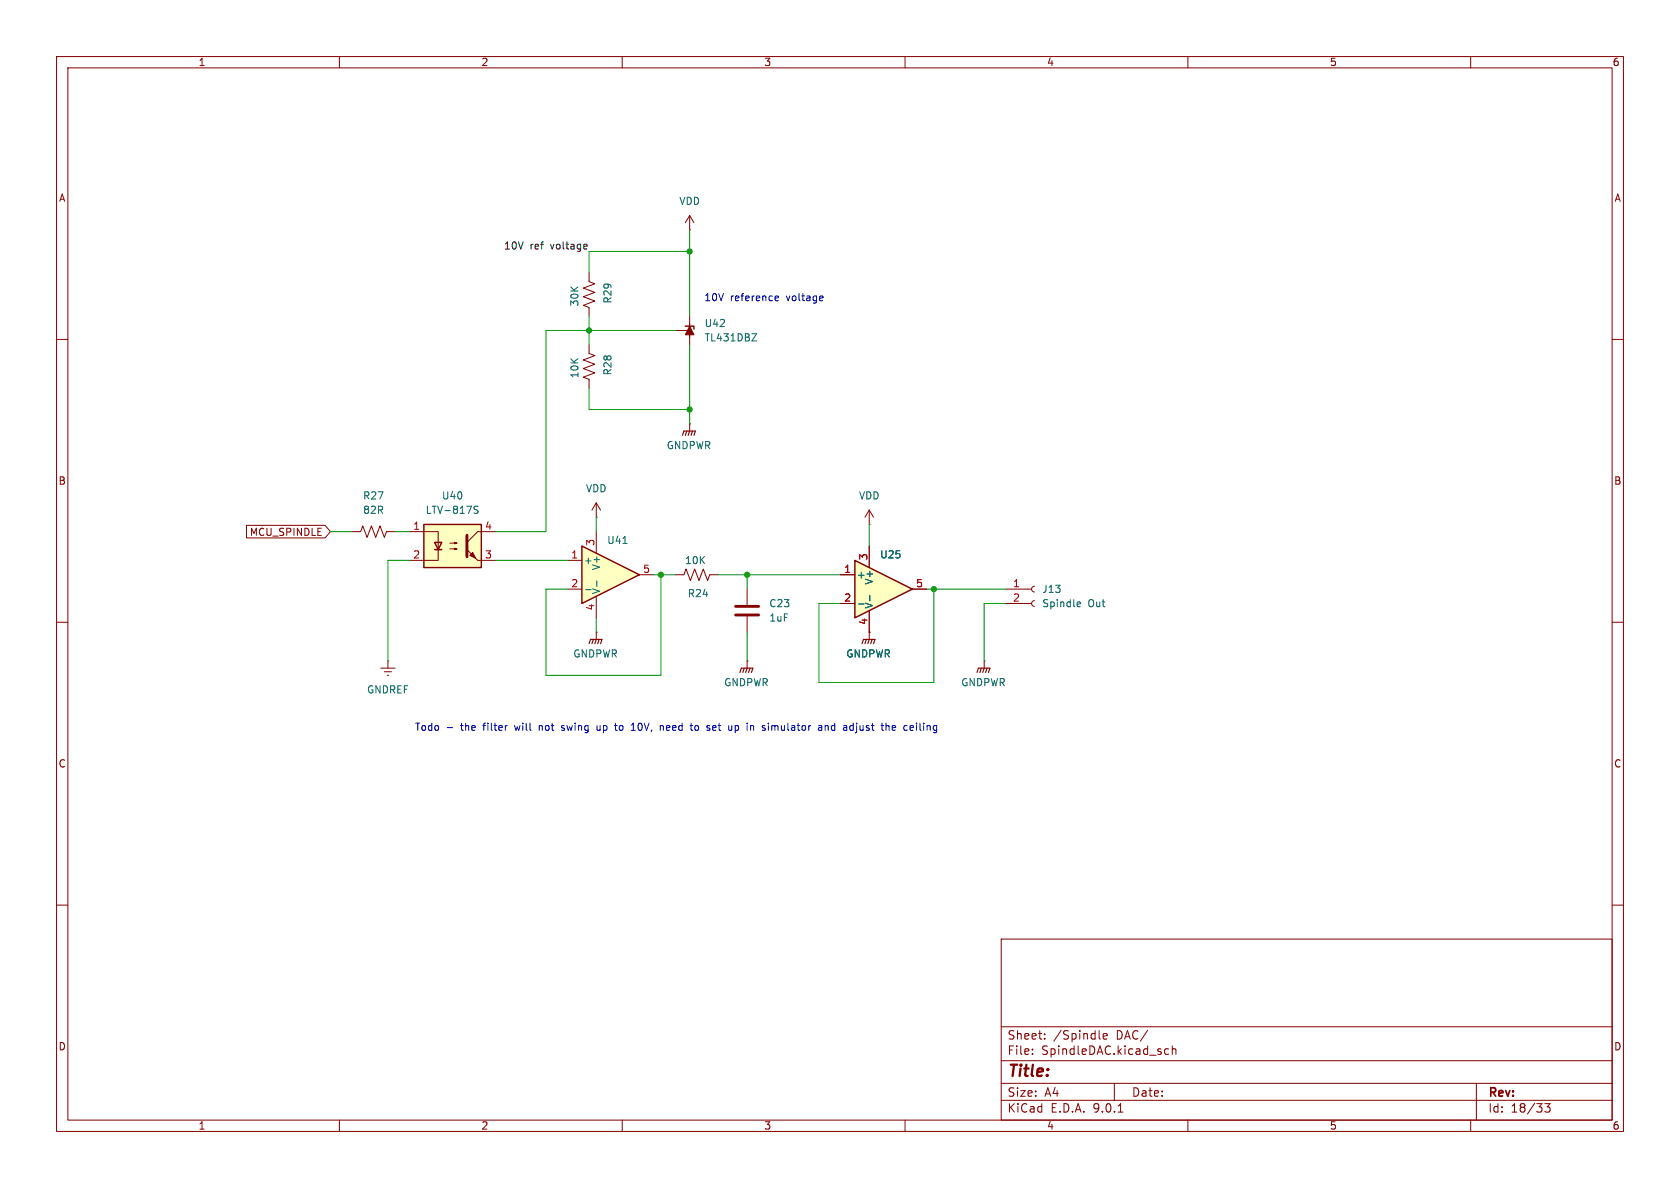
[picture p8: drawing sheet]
<svg xmlns="http://www.w3.org/2000/svg" width="297mm" height="210mm" viewBox="0 0 297 210" stroke-linecap="round" stroke-linejoin="round" font-family="sans-serif">
<g fill="none" stroke="#840000" stroke-width=".18">
<path d="M10 10h277v190h-277zM12 12h273v186h-273zM60 10v2M110 10v2M160 10v2M210 10v2M260 10v2M10 60h2M285 60h2M10 110h2M153.7 111.8h.1M153.7 111.8v1.2"/>
<path d="M177.8 104.1h4.6M177.8 106.7h4.6M182.9 103.6l-.4 .2-.1 .3 .1 .4 .4 .1M182.9 106.2l-.4 .1-.1 .4 .1 .3 .4 .2M285 110h2M10 160h2M177 166h108v32h-108zM285 160h2M60 198v2M110 198v2M160 198v2M177 194.5h108"/>
<path d="M177 191.5h108M177 187.5h108M177 181.5h108M182.5 186.3v.1M182.5 185.5v.1M184.7 183.6v.1M184.7 182.8v.1M194.4 183.6l.1 .1M195 183.2l.7-.1v-.3l-.5-.1-.2 .2 .1 .7h.6M197 191.5v3M197.7 196.6h.8M205.9 186.1l.3 .3 .4-.1"/>
<path d="M206.6 185.5l-.4-.1-.3 .3M207.2 185.5l.3-.1 .3 .1 .1 .9M207.2 184.9v1.5M210 198v2M260 198v2M261 191.5v6.5M273.1 195.1h.9l-.5 .6 .5 .1v.7l-.3 .1h-.4l-.2-.1"/>
</g>
<path d="M152.4 113.8l.3-.8h2l-.3 .8M153.2 113l-.3 .8M153.7 113l-.3 .8M154.2 113l-.3 .8" fill="none" stroke="#840000" stroke-width=".2"/>
<path d="M190.5 107.2h.5M190.5 106.5l.4-.1 .1 .3-.6 .1" fill="none" stroke="#006464" stroke-width=".18"/>
<path d="M102.9 96.5l10.1 5.1-10.1 5.1z" fill="#ffffc2"/>
<path d="M121.2 57.7h1.5v.5M102.9 96.5l10.1 5.1-10.1 5.1z" fill="none" stroke="#840000" stroke-width=".25"/>
<g fill="none" stroke="#840000" stroke-width=".18">
<path d="M121.9 38.1l-.7 1.3M121.9 38.1l.8 1.3M121.9 38.1v2.5M119.4 58.4h2.5M121.9 40.6h.1M121.9 57.2v2.5M121.9 55.9v5.1M104.1 61v1.5l1.1 .4-2.1 .7 2.1 .8-2.1 .8 2.1 .7-2.1 .8 1 .4v1.5M121.9 74.9h.1M121.9 74.9v1.3M100.3 99.1h2.6M105.4 94v3.8"/>
<path d="M100.3 104.1h2.6M105.4 111.8h.1M105.4 105.4v3.8M105.4 111.8v1.2M113 101.6h2.6M119.4 101.6h1.5l.4-1 .7 2 .8-2 .8 2 .7-2 .8 2 .4-1h1.5M132.1 116.8h.1M132.1 104.1v2.8M132.1 109v2.8M132.1 116.8v1.3M174 116.8h.1M174 116.8v1.3"/>
</g>
<path d="M132.9 59h.9l-.9 1.3h.9M110.1 96.1h.8M103.5 104.2h1M105.5 102.7v1" fill="none" stroke="#006464" stroke-width=".18"/>
<g fill="none" stroke="#840000" stroke-width=".2">
<path d="M120.6 77l.3-.8h2l-.2 .8M121.4 76.2l-.2 .8M121.9 76.2l-.2 .8M122.4 76.2l-.2 .8M104.1 113.8l.3-.8h2l-.2 .8M104.9 113l-.3 .8M105.4 113l-.2 .8M105.9 113l-.2 .8M130.8 118.9l.3-.8h2l-.3 .8M131.6 118.1l-.3 .8M132.1 118.1l-.3 .8M132.6 118.1l-.3 .8"/>
<path d="M172.7 118.9l.3-.8h2l-.2 .8M173.5 118.1l-.3 .8M174 118.1l-.3 .8M174.5 118.1l-.3 .8"/>
</g>
<path d="M121.9 57.7l.8 1.5h-1.5z" fill="#840000" stroke="#840000" stroke-width=".18"/>
<path d="M130 107.2h4.1M130 108.7h4.1" fill="none" stroke="#840000" stroke-width=".51"/>
<path d="M151.1 99.1l10.2 5-10.2 5.1z" fill="#ffffc2"/>
<path d="M151.1 99.1l10.2 5-10.2 5.1z" fill="none" stroke="#840000" stroke-width=".25"/>
<path d="M105.4 91.4h.1M105.4 88.9l-.8 1.3M105.4 88.9l.8 1.3M105.4 88.9v2.5M153.7 96.5v3.8M148.6 101.6h2.5M148.6 106.7h2.5M153.7 108v3.8M161.3 104.1h2.5" fill="none" stroke="#840000" stroke-width=".18"/>
<path d="M151.8 106.8h1M153.8 105.2v1" fill="none" stroke="#006464" stroke-width=".18"/>
<path d="M74.9 92.7h10.2v7.6h-10.2z" fill="#ffffc2"/>
<path d="M74.9 92.7h10.2v7.6h-10.2zM76.8 95.9h1.3l-.6 1.3zM76.8 97.2h1.3" fill="none" stroke="#840000" stroke-width=".25"/>
<g fill="none" stroke="#840000" stroke-width=".18">
<path d="M104.1 48.3v1.5l1.1 .4-2.1 .7 2.1 .8-2.1 .8 2.1 .7-2.1 .8 1 .4v1.5M43.6 92.9h13.9l.9 1.1-.9 1.1h-13.9zM62.2 94h1.6l.3-1 .8 2 .8-2 .7 2 .8-2 .7 2 .4-1h1.5M72.4 94h5.1v3.3M77.5 97.2v1.9h-5.1M79.5 96h1.3l-.4 .1v-.2l.4 .1M79.5 97h1.3l-.4 .2v-.3l.4 .1M84.5 99.1h3.1M87.6 94h-3.1l-2 1.9M153.7 92.7h.1M153.7 90.2l-.8 1.2M153.7 90.2l.7 1.2"/>
<path d="M153.7 90.2v2.5M153.7 96.5v3.8M67.3 118.1h2.5M67.9 118.7h1.3M68.5 119.4h.2M68.6 116.8h.1M68.6 116.8v1.3M148.6 101.6h2.5M148.6 106.7h2.5M153.7 111.8h.1M153.7 108v3.8M161.3 104.1h2.5"/>
</g>
<path d="M82.5 94.6v3.8" fill="none" stroke="#840000" stroke-width=".51"/>
<g fill="#840000" stroke="#840000" stroke-width=".18">
<path d="M83.6 97.7l.5 1-1-.5z"/>
<path d="M82.5 97.2l2 1.9z"/>
</g>
<path d="M84.5 89.5h-.5l-.1 .1v.4l.5 .2 .1 .3-.2 .2h-.5M151.8 106.8h1M153.8 105.2v1" fill="none" stroke="#006464" stroke-width=".18"/>
<path d="M103.6 43.2l.2 .3-.6 .1M103.7 44h-.1" fill="none" stroke="#0f0f0f" stroke-width=".18"/>
<g fill="none" stroke="#009600" stroke-width=".18">
<path d="M104.1 55.9v5.1M119.4 58.4h-22.9v35.6h-8.9M121.9 40.6v15.3M121.9 44.5h-17.8v3.8M104.1 68.6v3.8h17.8M121.9 61v13.9M58.4 94h3.8M69.8 94h2.6M72.4 99.1h-3.8v17.7M87.6 99.1h12.7M105.4 91.4v2.6M153.7 92.7v3.8"/>
<path d="M105.4 109.2v2.6M115.6 101.6h3.8M116.8 101.6v17.8h-20.3v-15.3h3.8M127 101.6h21.6M132.1 101.6v2.5M132.1 111.8v5M163.8 104.1h14M165.1 104.1v16.6h-20.3v-14h3.8M177.8 106.7h-3.8v10.1"/>
</g>
<g fill="none" stroke="#0000c2" stroke-width=".18">
<path d="M137.1 53.1h.5M137.1 52.4l.4-.1 .1 .3-.6 .1M145.3 52.3l.2 .3-.6 .1M145.4 53.1l-.1 .1M79.1 128.6h.9M89.6 128.3h.1M95.3 128.3v.8M95.5 128.3l-.2 .1M99.3 129l.3 .1M99.6 128.3l-.3 .1v.2l.3 .1M105.5 128.3l.1 .7 .3 .1 .2-.1M108.6 128.3h.5"/>
<path d="M109 129.1h.1M111.6 129.1h.7M117.1 128.3l.2 .1v.7M117.9 128.3v.7M118.4 128.6l-.6 .1M123.4 128.4l-.3-.1-.3 .2 .2 .5 .3 .1 .1-.1M126 128.9l.2 .2 .3-.1M126.5 128.3h-.3l-.2 .1M126.6 128.6l-.6 .1M130 128.3h.3l.3 .2M130.6 128.9l-.3 .2-.3-.1M136.4 128.3v.8"/>
<path d="M136.9 128.3h-.3l-.2 .1M145.2 128.3l.1 .8M145.3 129l-.1 .1M145.3 128.6h-.1M145.9 128.4l.2-.1h.3v.8M145.9 128.3v.8M147 128.4v.6M151.4 127.8v.2M151.4 128.3v1l-.2 .2M157.7 128.7l.6-.1v-.3h-.4l-.2 .1 .1 .6h.5M162.6 127.8v1.1l.2 .2"/>
</g>
<g fill="#009600" stroke="#009600" stroke-width=".18">
<circle cx="132.1" cy="101.6" r=".46"/>
<circle cx="116.8" cy="101.6" r=".46"/>
<circle cx="165.1" cy="104.1" r=".46"/>
<circle cx="121.9" cy="44.5" r=".46"/>
<circle cx="121.9" cy="72.4" r=".46"/>
<circle cx="104.1" cy="58.4" r=".46"/>
</g>
<text font-size="2.8" fill="#840000" x="178" y="190.9">Title:</text>
<g font-size="2.1" fill="#840000">
<text x="178" y="184">Sheet:</text>
<text x="186.2" y="184">/Spindle</text>
<text x="197.4" y="184">DAC/</text>
<text x="178" y="186.7">File:</text>
<text x="184.1" y="186.7">SpindleDAC.kicad_sch</text>
<text x="178" y="196.9">KiCad</text>
<text x="178" y="194.1">Size:</text>
<text x="184.7" y="194.1">A4</text>
<text x="185.7" y="196.9">E.D.A.</text>
<text x="193.3" y="196.9">9.0.1</text>
<text x="200" y="194.1">Date:</text>
<text x="263" y="194.3">Rev:</text>
<text x="263" y="196.9">Id:</text>
<text x="267.1" y="196.9">18/33</text>
</g>
<g font-size="1.8" fill="#840000">
<text x="35" y="11.9">1</text>
<text x="85" y="11.9">2</text>
<text x="135" y="11.9">3</text>
<text x="185" y="11.9">4</text>
<text x="235" y="11.9">5</text>
<text x="285" y="11.9">6</text>
<text x="10.3" y="35.9">A</text>
<text x="285.3" y="35.9">A</text>
<text x="10.3" y="85.9">B</text>
<text x="285.3" y="85.9">B</text>
<text x="44.1" y="94.9">MCU_SPINDLE</text>
<text x="10.3" y="135.9">C</text>
<text x="285.3" y="135.9">C</text>
<text x="10.3" y="185.9">D</text>
<text x="285.3" y="185.9">D</text>
<text x="35" y="199.9">1</text>
<text x="85" y="199.9">2</text>
<text x="135" y="199.9">3</text>
<text x="185" y="199.9">4</text>
<text x="235" y="199.9">5</text>
<text x="285" y="199.9">6</text>
</g>
<g font-size="1.8" fill="#006464">
<text x="120" y="36.4">VDD</text>
<text x="108.3" y="53.8" transform="rotate(-90 108.3 53.8)">R29</text>
<text x="102.5" y="54.3" transform="rotate(-90 102.5 54.3)">30K</text>
<text x="124.5" y="58">U42</text>
<text x="124.5" y="60.6">TL431DBZ</text>
<text x="102.5" y="67" transform="rotate(-90 102.5 67)">10K</text>
<text x="108.3" y="66.5" transform="rotate(-90 108.3 66.5)">R28</text>
<text x="117.8" y="79.6">GNDPWR</text>
<text x="64.1" y="88.5">R27</text>
<text x="78" y="88.5">U40</text>
<text x="103.5" y="87.2">VDD</text>
<text x="151.8" y="88.5">VDD</text>
<text x="64.1" y="91">82R</text>
<text x="75.2" y="91">LTV-817S</text>
<text x="103.1" y="99.9">+</text>
<text x="106.3" y="100.9" transform="rotate(-90 106.3 100.9)">V+</text>
<text x="107.2" y="96.4">U41</text>
<text x="121" y="99.9">10K</text>
<text x="155.5" y="98.9">U25</text>
<text x="106.3" y="105.2" transform="rotate(-90 106.3 105.2)">V-</text>
<text x="121.5" y="105.8">R24</text>
<text x="135.9" y="107.5">C23</text>
<text x="151.4" y="102.5">+</text>
<text x="154.5" y="107.7" transform="rotate(-90 154.5 107.7)">V-</text>
<text x="154.5" y="103.4" transform="rotate(-90 154.5 103.4)">V+</text>
<text x="184.2" y="107.5">Spindle</text>
<text x="184.2" y="105">J13</text>
<text x="192.3" y="107.5">Out</text>
<text x="135.9" y="110.1">1uF</text>
<text x="101.3" y="116.4">GNDPWR</text>
<text x="149.5" y="116.4">GNDPWR</text>
<text x="64.8" y="122.8">GNDREF</text>
<text x="127.9" y="121.5">GNDPWR</text>
<text x="169.8" y="121.5">GNDPWR</text>
</g>
<g font-size="1.8" fill="#0f0f0f">
<text x="89" y="44.2">10V</text>
<text x="93.7" y="44.2">ref</text>
<text x="97.4" y="44.2">voltage</text>
</g>
<g font-size="1.8" fill="#0000c2">
<text x="124.4" y="53.4">10V</text>
<text x="129.1" y="53.4">reference</text>
<text x="139.2" y="53.4">voltage</text>
<text x="73.3" y="129.4">Todo</text>
<text x="81.6" y="129.4">the</text>
<text x="85.7" y="129.4">filter</text>
<text x="91.5" y="129.4">will</text>
<text x="95.9" y="129.4">not</text>
<text x="100.1" y="129.4">swing</text>
<text x="106.6" y="129.4">up</text>
<text x="110" y="129.4">to</text>
<text x="113.1" y="129.4">10V,</text>
<text x="118.4" y="129.4">need</text>
<text x="124" y="129.4">to</text>
<text x="127.1" y="129.4">set</text>
<text x="131.1" y="129.4">up</text>
<text x="134.5" y="129.4">in</text>
<text x="137.5" y="129.4">simulator</text>
<text x="147.6" y="129.4">and</text>
<text x="152.2" y="129.4">adjust</text>
<text x="159.2" y="129.4">the</text>
<text x="163.3" y="129.4">ceiling</text>
</g>
<g font-size="1.8" fill="#a90000">
<text x="73" y="93.7">1</text>
<text x="85.7" y="93.7">4</text>
<text x="73" y="98.8">2</text>
<text x="85.7" y="98.8">3</text>
<text x="100.9" y="98.8">1</text>
<text x="105.2" y="96.6" transform="rotate(-90 105.2 96.6)">3</text>
<text x="113.6" y="101.3">5</text>
<text x="149.2" y="101.3">1</text>
<text x="153.4" y="99.1" transform="rotate(-90 153.4 99.1)">3</text>
<text x="100.9" y="103.9">2</text>
<text x="149.2" y="106.4">2</text>
<text x="161.9" y="103.9">5</text>
<text x="179" y="103.9">1</text>
<text x="179" y="106.4">2</text>
<text x="105.2" y="108" transform="rotate(-90 105.2 108)">4</text>
<text x="153.4" y="110.6" transform="rotate(-90 153.4 110.6)">4</text>
</g>
</svg>
